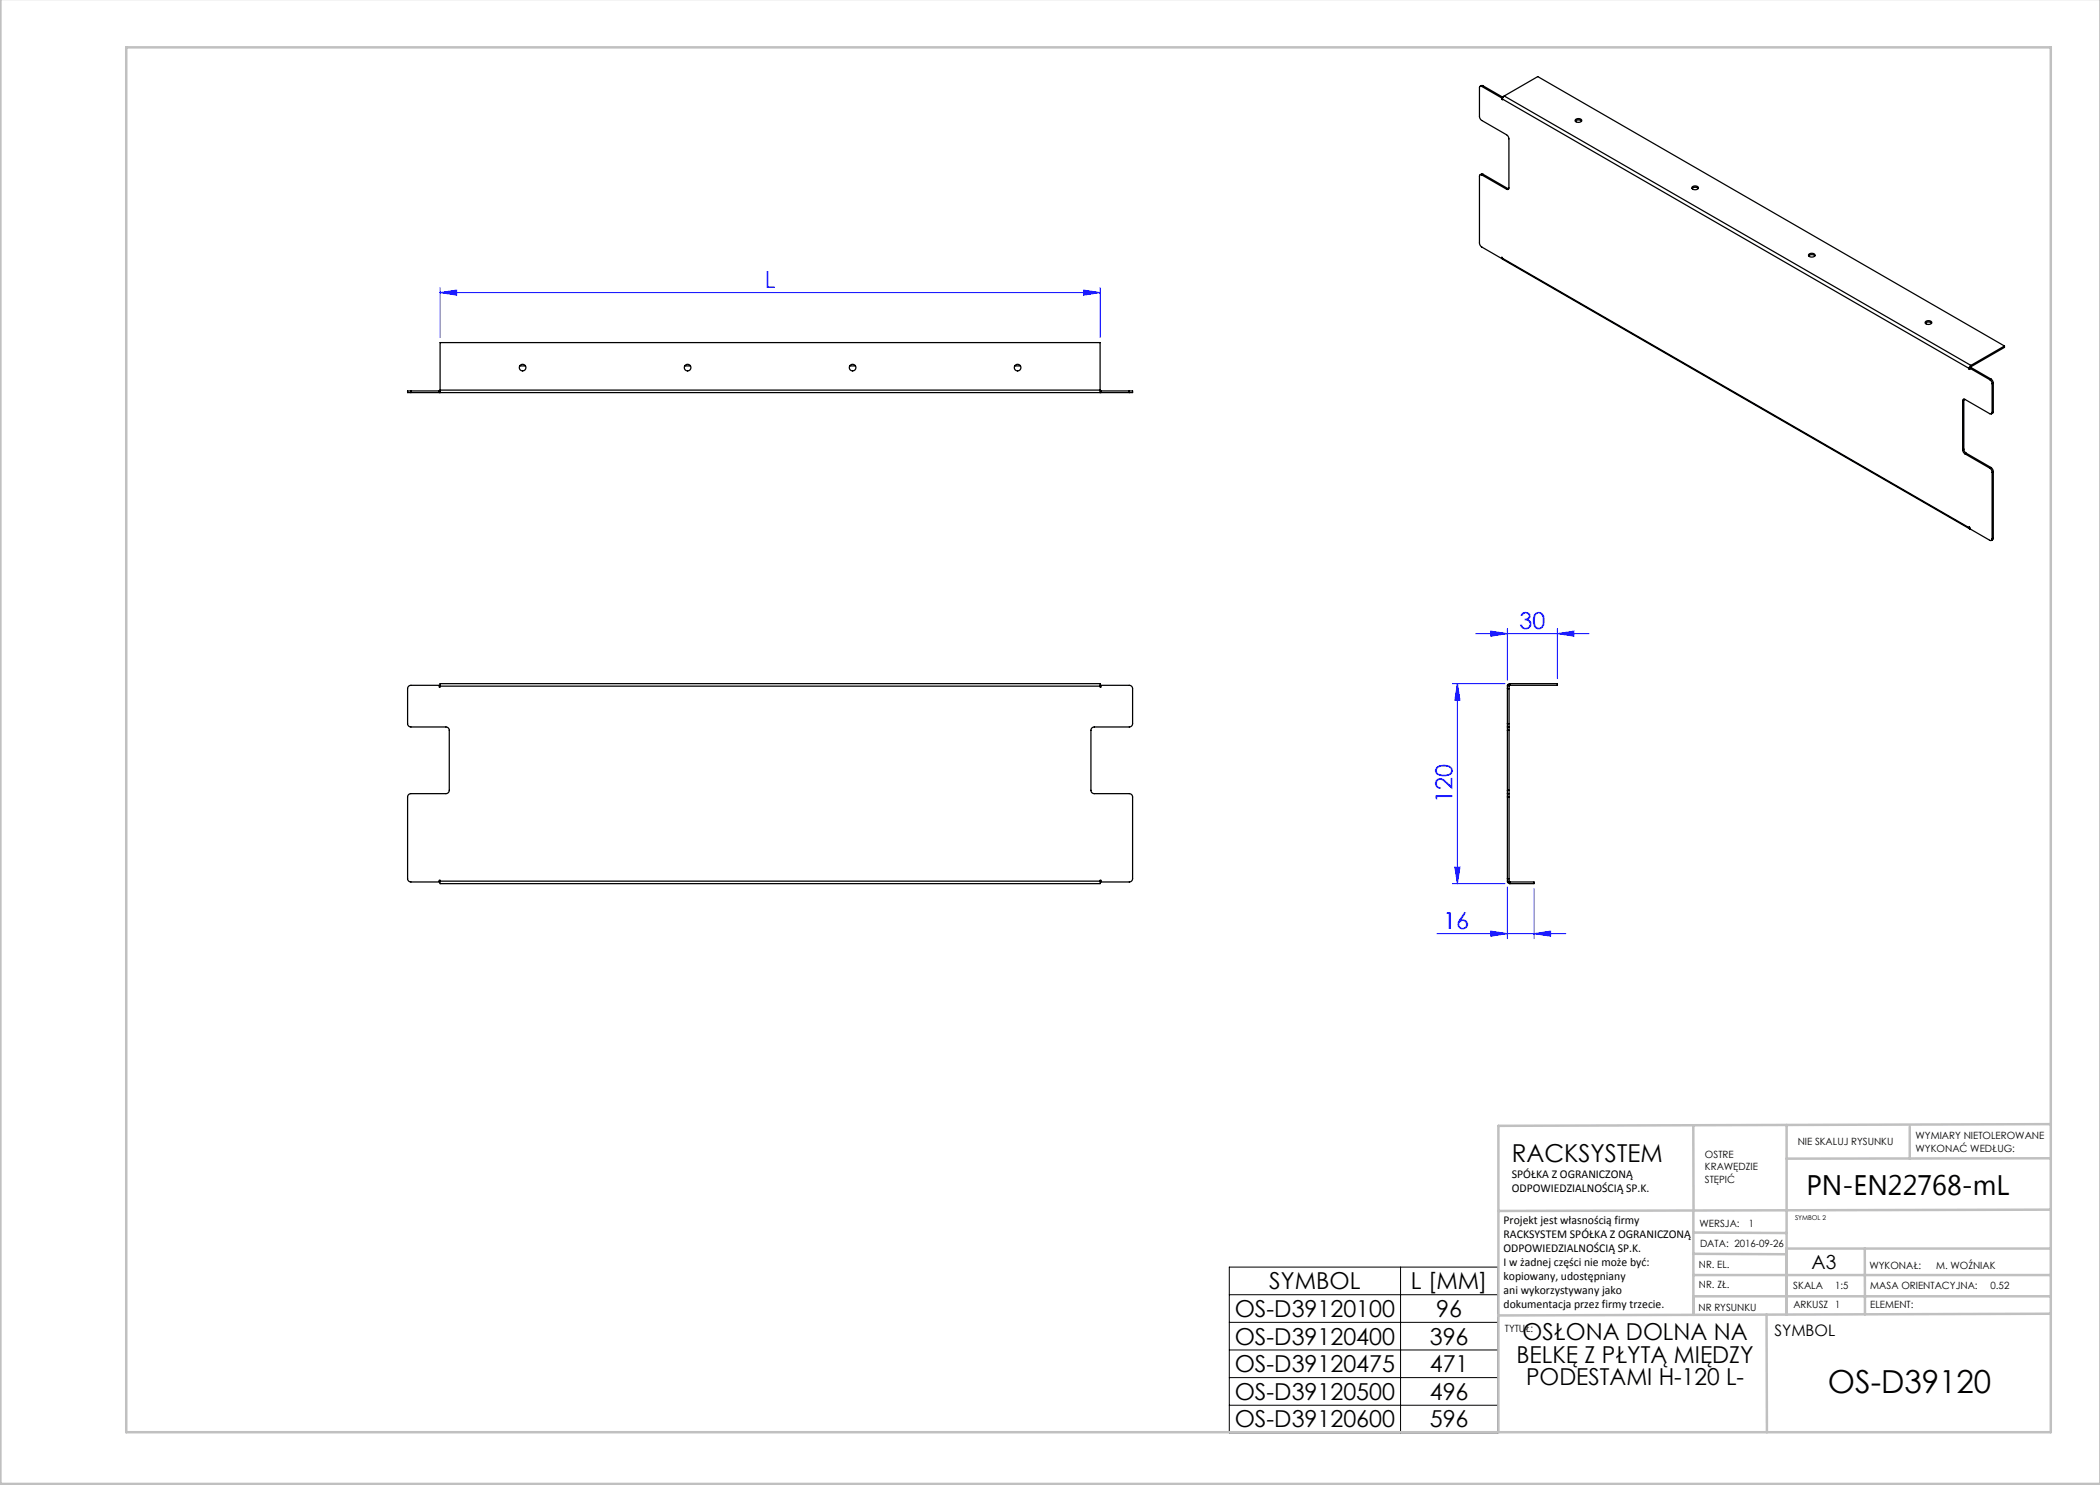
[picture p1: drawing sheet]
<svg xmlns="http://www.w3.org/2000/svg" width="420mm" height="297mm" viewBox="0 0 420 297" stroke-linecap="round" stroke-linejoin="round" font-family="sans-serif">
<g fill="none" stroke="#00f" stroke-width=".2">
<path d="M88 58.5l3.3-.5v1zM88 57.5v10M88 58.5h132M216.7 58l3.3 .5-3.3 .5zM220 57.5v10M290.5 136.7h10.5M291.5 136.7v40M291.5 136.7l.5 3.3h-1zM295.1 126.7h22.7M298.2 126.2l3.3 .5-3.3 .5zM301.5 125.7v10.4M311.5 126.7l3.3-.5v1z"/>
<path d="M311.5 125.7v10M290.5 176.7h10.5M291 173.4h1l-.5 3.3zM301.5 177.4v10.3M306.8 177.7v10M287.4 186.7h25.8M298.2 186.2l3.3 .5-3.3 .5zM306.8 186.7l3.3-.5v1z"/>
</g>
<path d="M245.9 253.4h53.7v33.2h-53.7zM245.9 258.9h53.7M280.1 253.4v33.2M245.9 264.5h53.7M245.9 270h53.7M245.9 275.5h53.7M245.9 281h53.7" fill="none" stroke="#000" stroke-width=".2"/>
<g fill="none" stroke="#c0c0c0" stroke-width=".5">
<path d="M.1 -.1v296.9h419.9M25.2 9.5h385v276.9h-385zM338.7 225.2v16.9M357.3 225v37.9M382 225.4v6.3M410.1 224.8l-110.4 .4v61.2M410.1 231.7h-52.8M338.7 259.3h71.5M338.7 255h71.5M338.7 250.8l18.6 .1M338.7 246.5l18.6 .1M338.7 242.1v20.9"/>
<path d="M373 249.7v13.2M410.1 241.9l-110.4 .3M410.2 249.7h-52.9v13.2M353.3 262.9l.1 23.5M410.2 262.7l-110.5 .4"/>
</g>
<g fill="#00f">
<path d="M306.8 186.7l3.3-.5v1zM298.2 186.2l3.3 .5-3.3 .5z"/>
<path d="M298.2 126.2l3.3 .5-3.3 .5zM311.5 126.7l3.3-.5v1zM88 58.5l3.3-.5v1zM216.7 58l3.3 .5-3.3 .5z"/>
<path d="M291.5 136.7l.5 3.3h-1zM291 173.4h1l-.5 3.3z"/>
</g>
<g fill="none" stroke="#000" stroke-width=".25">
<path d="M296.4 17.3a.29 .29 0 0 0-.4 0 .29 .29 0 0 0-.1 .3v5.7l.1 .4 .4 .4 4.9 2.9 .4 .5 .1 10.1a.29 .29 0 0 1-.2 .3 .29 .29 0 0 1-.3-.1M296.4 17.3l4 2.3M296.6 17.2l-.3-.1-.3 .2M296.6 17.2l-.2 .1M296.6 17.2l4 2.3M300.4 19.6v.3M300.5 19.8v.1h-.1M300.5 19.8l93.3 53.9M300.5 19.8l-.1 .1M300.6 19.5l-.2 .1M300.8 19.2l-.3 .6M300.8 19.2l93.4 53.9"/>
<path d="M300.8 19.2l6.8-3.9 93.3 53.9M296.4 35a.29 .29 0 0 0-.4 0 .29 .29 0 0 0-.1 .3v13.5l.5 .6 4 2.3M296.4 35l4.9 2.8M296.6 34.8h-.3l-.3 .2M296.6 34.8l-.2 .2M296.6 34.8l4.9 2.9M301.5 37.7l.2 .1M301.5 37.7l-.2 .1M315.1 24.2a.91 .91 0 0 1 1.2 0M315.1 23.9l.6-.2 .5 .1 .2 .3a.77 .77 0 0 1-1.4 0zM338.4 37.7a.91 .91 0 0 1 1.2 0M338.4 37.4l.6-.2 .5 .1 .2 .3a.77 .77 0 0 1-1.3 0z"/>
<path d="M300.5 51.7l.1 .2 93.3 53.9M300.5 51.7l93.3 53.8M300.5 51.7l-.1-.2v.2M300.5 51.7h-.1M361.7 51.2a.91 .91 0 0 1 1.3 0M361.7 50.9l.7-.2 .4 .1 .2 .2a.77 .77 0 0 1-1.3 0zM82.2 78.2h-.7v.3h.7M82.2 78.5h143.7M82.2 78.2v.3M82.2 78.2h5.8M87.9 78.2v.3M88 78v.5"/>
<path d="M88 78v-9.5h132v9.5M88 78h132M103.9 73.2h1.2M136.9 73.2h1.2M169.9 73.2h1.2M202.9 73.2h1.2M220 78v.5M220 78.2h5.9M220.2 78.2v.3M225.9 78.2h.6v.3h-.6M225.9 78.2v.3M385.1 64.6a.91 .91 0 0 1 1.2 0"/>
<path d="M385.1 64.4l.3-.2h.5l.5 .3a.77 .77 0 0 1-1.4 0zM392.8 79.8v.2M393.8 73.8l.1 .1v-.3l4 2.3M393.8 73.7v.1M393.8 73.7l.4-.2 4 2.3M393.9 73.8h-.1M394.2 73.1l-.4 .6M394.2 73.4l-.1 .2M394.2 73.1v.3M397.9 75.9l.4 .4 .1 .5M398.2 75.8l.3 .4 .2 .4M398.2 75.8l-.3 .1"/>
<path d="M398.4 76.8v5.7M398.7 76.6l-.3 .2M398.7 76.6v5.7M400.9 69.2l-6.7 3.9M400.9 69.2v.3l-6.7 3.9M392.5 80.2a.29 .29 0 0 1 .2-.3 .29 .29 0 0 1 .3 0l4.9 2.8a.29 .29 0 0 0 .4 .1 .29 .29 0 0 0 .1-.3M392.5 90l.2 .4 .3 .4M392.5 80.2v9.8M392.8 89.8l.1 .5 .3 .3M392.8 80l-.3 .2M392.8 89.8l-.3 .2M392.8 80v9.8"/>
<path d="M393 90.8l4.9 2.8M393.2 90.6l-.2 .2M393.2 90.6l5 2.9M397.9 93.6l.4 .4 .1 .4M398.2 93.5l.3 .3 .2 .5M398.2 93.5l-.3 .1M398.4 94.4v13.4M398.7 82.3l-.1 .3-.3 .2M398.7 82.3l-.3 .2M398.7 94.3v13.3M398.7 94.3l-.3 .1M393.8 105.5l.2 .3"/>
<path d="M393.9 105.7l4 2.4a.29 .29 0 0 0 .4 0 .29 .29 0 0 0 .1-.3M393.9 105.5v.2M393.9 105.5l-.1-.1v.1M393.9 105.5h-.1M398.7 107.6l-.1 .3-.3 .2M398.7 107.6l-.3 .2M88 137.2v.2h-.1v-.3h-5.7a.67 .67 0 0 0-.7 .6v7a.67 .67 0 0 0 .7 .7h7a.67 .67 0 0 1 .7 .7v12a.67 .67 0 0 1-.7 .6h-7a.67 .67 0 0 0-.7 .7v16.3a.67 .67 0 0 0 .7 .7h5.7v-.3h.1v.1M88 137.2v-.5h132v.5M88 137.2h132M220 137.2v.2h.2v-.3h5.7a.67 .67 0 0 1 .6 .6v7a.67 .67 0 0 1-.6 .7h-7a.67 .67 0 0 0-.7 .7v12a.67 .67 0 0 0 .7 .6h7a.67 .67 0 0 1 .6 .7v16.3a.67 .67 0 0 1-.6 .7h-5.7v-.3h-.2v.1M301.5 137.1v.6M301.5 137.1h.3v.6"/>
<path d="M301.5 137.7v7M301.5 137.7h.3M301.8 137.7v7M302 137.1l-.2 .1M302 136.7l-.5 .4M302 136.7h9.5v.4h-9.5M302 136.7v.4M301.5 144.7v.7M301.5 158.7v.7M301.5 158.1v.6M301.5 145.4v.7M301.5 145.4h.3"/>
<path d="M301.5 158.7h.3M301.5 146.1v12M301.5 159.4v16.3M301.5 159.4h.3M301.5 144.7h.3M301.5 158.1h.3M301.5 146.1h.3M301.8 144.7v.7M301.8 158.7v.7M301.8 158.1v.6M301.8 145.4v.7M301.8 146.1v12"/>
<path d="M301.8 159.4v16.3M88 176.2v.5h132v-.5M88 176.2h132M301.5 175.7v.7M301.5 175.7h.3M301.5 176.4l.5 .3M301.8 175.7v.7h-.3M301.8 176.2l.2 .2M302 176.4h4.8v.3h-4.8M302 176.4v.3"/>
<circle cx="104.5" cy="73.5" r=".67"/>
<circle cx="137.5" cy="73.5" r=".67"/>
<circle cx="170.5" cy="73.5" r=".67"/>
<circle cx="203.5" cy="73.5" r=".67"/>
</g>
<text font-size="6.3" x="365.6" y="278.5">OS-D39120</text>
<text font-size="5.6" x="361.3" y="239.1">PN-EN22768-mL</text>
<text font-size="4.9" x="302.4" y="232.4">RACKSYSTEM</text>
<g font-size="4.7" fill="#00f">
<text x="152.9" y="57.5">L</text>
<text x="303.9" y="125.7">30</text>
<text x="290.5" y="160.6" transform="rotate(-90 290.5 160.6)">120</text>
<text x="288.7" y="185.7">16</text>
</g>
<g font-size="4.7">
<text x="253.9" y="257.9">SYMBOL</text>
<text x="282.2" y="257.9">L [MM]</text>
<text x="246.9" y="263.4">OS-D39120100</text>
<text x="287.3" y="263.4">96</text>
<text x="246.9" y="268.9">OS-D39120400</text>
<text x="286" y="268.9">396</text>
<text x="304.5" y="268.1">OSŁONA DOLNA NA</text>
<text x="246.9" y="274.4">OS-D39120475</text>
<text x="286" y="274.4">471</text>
<text x="303.3" y="272.6">BELKĘ Z PŁYTĄ MIĘDZY</text>
<text x="246.9" y="280">OS-D39120500</text>
<text x="286" y="280">496</text>
<text x="305.2" y="277.1">PODESTAMI H-120 L-</text>
<text x="246.9" y="285.5">OS-D39120600</text>
<text x="286" y="285.5">596</text>
</g>
<text font-size="3.9" x="362.3" y="253.8">A3</text>
<text font-size="3.2" x="354.9" y="267.2">SYMBOL</text>
<g font-size="2.4">
<text x="302.4" y="235.6">SPÓŁKA Z OGRANICZONĄ</text>
<text x="302.4" y="238.4">ODPOWIEDZIALNOŚCIĄ SP.K.</text>
<text x="300.7" y="244.7">Projekt jest własnością firmy</text>
<text x="300.7" y="247.5">RACKSYSTEM SPÓŁKA Z OGRANICZONĄ</text>
<text x="300.7" y="250.3">ODPOWIEDZIALNOŚCIĄ SP.K.</text>
<text x="300.7" y="253.1">I w żadnej części nie może być:</text>
<text x="300.7" y="256">kopiowany, udostępniany</text>
<text x="300.7" y="258.8">ani wykorzystywany jako</text>
<text x="300.7" y="261.6">dokumentacja przez firmy trzecie.</text>
</g>
<g font-size="2">
<text x="383.1" y="227.9">WYMIARY NIETOLEROWANE</text>
<text x="341" y="231.6">OSTRE</text>
<text x="359.5" y="228.9">NIE SKALUJ RYSUNKU</text>
<text x="383.1" y="230.4">WYKONAĆ WEDŁUG:</text>
<text x="341" y="234.1">KRAWĘDZIE</text>
<text x="341" y="236.6">STĘPIĆ</text>
<text x="339.9" y="245.4">WERSJA:</text>
<text x="349.8" y="245.4">1</text>
<text x="340" y="249.4">DATA: 2016-09-26</text>
<text x="339.8" y="257.6">NR. ZŁ.</text>
<text x="339.8" y="253.5">NR. EL.</text>
<text x="358.7" y="257.7">SKALA</text>
<text x="367" y="257.7">1:5</text>
<text x="373.9" y="253.8">WYKONAŁ:</text>
<text x="374.1" y="257.7">MASA ORIENTACYJNA:</text>
<text x="387.2" y="253.8">M. WOŹNIAK</text>
<text x="398.1" y="257.7">0.52</text>
<text x="339.7" y="262.3">NR RYSUNKU</text>
<text x="358.7" y="261.7">ARKUSZ 1</text>
<text x="374.1" y="261.7">ELEMENT:</text>
<text x="301" y="266.4">TYTUŁ:</text>
</g>
<text font-size="1.3" x="359" y="244">SYMBOL 2</text>
</svg>
